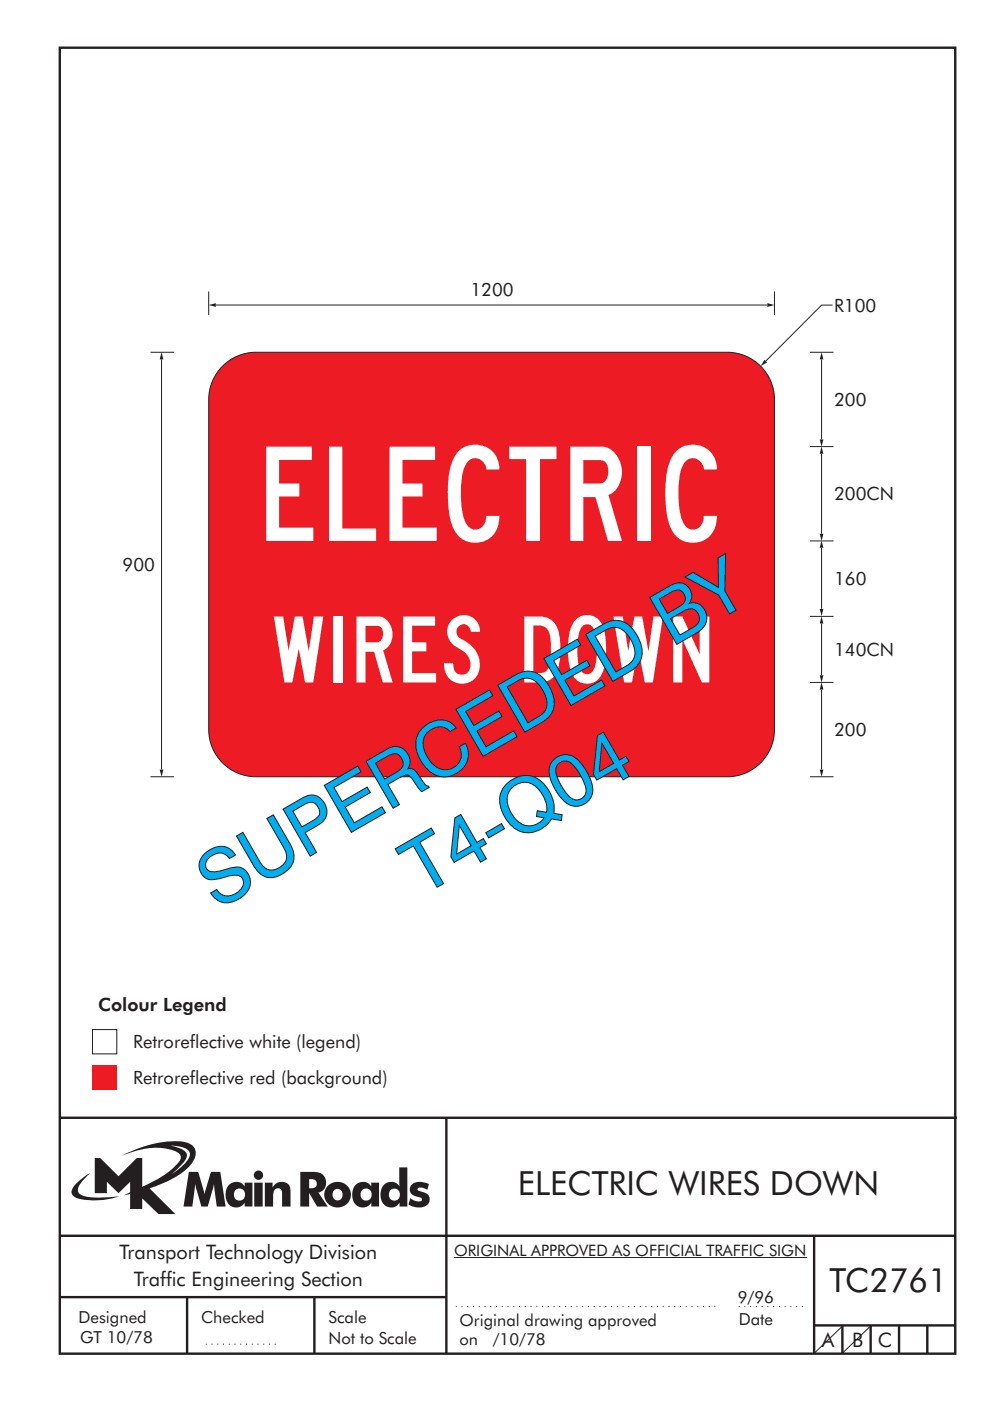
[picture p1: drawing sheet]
<svg xmlns="http://www.w3.org/2000/svg" width="210mm" height="297mm" viewBox="0 0 210 297" stroke-linecap="round" stroke-linejoin="round" font-family="sans-serif">
<g fill="none" stroke="#231f20" stroke-width=".51">
<path d="M12.7 10.1h189.9v276.9h-189.9zM12.7 237h190.3M94.7 236.9v50.1M12.7 262h190M12.7 275h82M39.7 275v12M66.7 275v12M172.7 262v25M172.7 281h30M178.7 281v6M184.7 281v6M190.7 281v6"/>
<path d="M196.7 281v6"/>
</g>
<path d="M96.7 277h55M156.7 277h14M43.6 285h15.1" fill="none" stroke="#231f20" stroke-width=".21" stroke-dasharray=".2 1" stroke-linecap="butt"/>
<path d="M19.6 218.3h5.2v5.1h-5.2z" fill-rule="evenodd" fill="#fff" stroke="#231f20" stroke-width=".21"/>
<path d="M19.6 225.9h5.2v5.1h-5.2z" fill="#ed1c24"/>
<path d="M36.1 242.9a5.8 5.8 0 0 1 3.9 1 1.58 1.58 0 0 1-.2 2.1l-1.1 1.2-2.3 1.8 .9-.9a6.5 6.5 0 0 0 2.3-3.2 2.43 2.43 0 0 0-2.2-1.7zM20.1 245.5v7.5h2.6v-2.4l2.4 2.4 2.5-2.4v2.2l-1.4 .6 1.4-.3v3.2h2.6v-2.2l3.4 3.3h3.6l-5.5-5.4a20.1 20.1 0 0 0 8.7-5 3.1 3.1 0 0 0 .7-3.8 3.8 3.8 0 0 0-3-1.2 25.1 25.1 0 0 0-12.4 3.1 16.1 16.1 0 0 1 11.1-1.2 1.56 1.56 0 0 1 1.4 2 17.9 17.9 0 0 1-8 5.7v-6.1h-1.2l-3.9 3.9-3.9-3.9zM16.2 250.9a1.82 1.82 0 0 0-.7 2.7 9.9 9.9 0 0 0 5.8 .9l2-.3 2-.6a22.2 22.2 0 0 1-7.7-.1 1.33 1.33 0 0 1-.8-2.2l1-1.2 1.3-1.4-1.4 .9zM65.6 250a1.13 1.13 0 0 1 1.2 .2 1.13 1.13 0 0 1 .3 1.2 1.26 1.26 0 0 1-1.5 .5zM63.7 248.5v7.3h1.9v-2.9l1.7 2.9h2.2l-2-2.9a2.25 2.25 0 0 0 1.6-2.7 2.25 2.25 0 0 0-2.6-1.7zM68.9 253.3a2.79 2.79 0 0 0 5.5 0 2.79 2.79 0 0 0-5.5 0zM70.9 252.3a1.15 1.15 0 0 1 1.8 1 1.15 1.15 0 0 1-1.8 1 1.46 1.46 0 0 1 0-2zM75.5 251.1a3.2 3.2 0 0 0 .4 4.7 2.13 2.13 0 0 0 2.9-.8v.8h1.6v-5.1h-1.7v.9a2.07 2.07 0 0 0-3.2-.5zM76.9 252.2a1.23 1.23 0 0 1 1.7 .3 1.23 1.23 0 0 1-.2 1.7 1.23 1.23 0 0 1-1.7-.1 1.55 1.55 0 0 1 .2-1.9zM84.7 247.5v4.1a2.16 2.16 0 0 0-2.3-1 2.16 2.16 0 0 0-1.6 2 2.52 2.52 0 0 0 2.6 3.4 2.11 2.11 0 0 0 1.4-1v.8h1.6v-8.3zM82.9 252.2a1.24 1.24 0 0 1 1.9 1.1 1.24 1.24 0 0 1-1.9 1 1.48 1.48 0 0 1 0-2.1zM87.4 251a1.52 1.52 0 0 0-.4 1.7 1.52 1.52 0 0 0 1.4 1 .82 .82 0 0 1 1.1 .8 2.07 2.07 0 0 1-2.5-.5l-.4 1.4a3.8 3.8 0 0 0 4 .1 1.56 1.56 0 0 0 .5-1.7 1.56 1.56 0 0 0-1.4-1.1 1.24 1.24 0 0 1-1.2-.5 1.21 1.21 0 0 1 1.7-.1l.4 .2 .4-1.3a3.7 3.7 0 0 0-3.6 0zM40.1 248.5l-1.2 7.3h1.9l.6-4.8 1.3 4.8h1.4l1.3-4.8 .6 4.8h1.9l-1.2-7.3h-2l-1.3 4.8-1.4-4.8zM48.7 251.1a3.2 3.2 0 0 0 .4 4.7 2.13 2.13 0 0 0 2.8-.8v.8h1.6v-5.1h-1.6v.9a2.07 2.07 0 0 0-3.2-.5zM50.1 252.2a1.23 1.23 0 0 1 1.6 .3 1.23 1.23 0 0 1-.2 1.7 1.23 1.23 0 0 1-1.7-.1 1.55 1.55 0 0 1 .3-1.9zM53.9 250.7v5.1h1.8v-5.1zM53.8 249.2a1 1 0 0 0 2 0 1 1 0 0 0-2 0zM56.2 250.7v5.1h1.7a5.4 5.4 0 0 1 .4-3.6 .91 .91 0 0 1 1.1-.2 .91 .91 0 0 1 .4 1.1v2.7h1.8v-2.9a2 2 0 0 0-1.4-2.3 2 2 0 0 0-2.4 1.2v-1.1z" fill-rule="evenodd" fill="#231f20"/>
<path d="M45.8 64.7h116.9M96.3 266.7h74.7M178.6 281.2l-5.8 5.6M184.6 281.2l-5.8 5.6" fill="none" stroke="#231f20" stroke-width=".21"/>
<g fill="#231f20">
<path d="M44.3 64.7l1.5-.4v.8z"/>
<path d="M162.8 64.3l1.5 .4-1.5 .4z"/>
</g>
<path d="M176.6 64.7h-2.3l-11.9 11.8" fill="none" stroke="#231f20" stroke-width=".21"/>
<path d="M162.1 76.3l.6 .5-1.3 .8z" fill="#231f20"/>
<path d="M174.3 146.2v16.9" fill="none" stroke="#231f20" stroke-width=".21"/>
<g fill="#231f20">
<path d="M174.3 144.7l.3 1.5h-.7z"/>
<path d="M173.9 163.2h.7l-.3 1.5z"/>
</g>
<path d="M174.3 132.2v10.9" fill="none" stroke="#231f20" stroke-width=".21"/>
<g fill="#231f20">
<path d="M174.3 130.7l.3 1.5h-.7z"/>
<path d="M173.9 143.2h.7l-.3 1.5z"/>
</g>
<path d="M174.3 96.2v16.9" fill="none" stroke="#231f20" stroke-width=".21"/>
<g fill="#231f20">
<path d="M174.3 94.7l.3 1.5h-.7z"/>
<path d="M173.9 113.2h.7l-.3 1.5z"/>
</g>
<path d="M174.3 76.2v16.9" fill="none" stroke="#231f20" stroke-width=".21"/>
<g fill="#231f20">
<path d="M174.3 74.7l.3 1.5h-.7z"/>
<path d="M173.9 93.2h.7l-.3 1.5z"/>
</g>
<path d="M174.3 116.2v12.9" fill="none" stroke="#231f20" stroke-width=".21"/>
<g fill="#231f20">
<path d="M174.3 114.6l.3 1.5h-.7z"/>
<path d="M173.9 129.1h.7l-.3 1.5z"/>
</g>
<path d="M171.8 74.7h5M171.8 94.7h5M171.8 114.7h5M171.8 130.7h5M171.8 144.7h5M171.8 164.7h5" fill="none" stroke="#231f20" stroke-width=".21"/>
<path d="M46.8 78.1a10 10 0 0 1 7.5-3.4h100a10 10 0 0 1 10 10v70a10 10 0 0 1-10 10h-100a10 10 0 0 1-10-10v-70a10 10 0 0 1 2.5-6.6z" fill-rule="evenodd" fill="#ed1c24" stroke="#231f20" stroke-width=".21"/>
<path d="M31.9 74.7h5M34.3 76.2v86.9M44.3 61.8v5M164.3 61.8v5M31.9 164.7h5" fill="none" stroke="#231f20" stroke-width=".21"/>
<g fill="#231f20">
<path d="M34.3 74.7l.4 1.5h-.8z"/>
<path d="M33.9 163.2h.8l-.4 1.5z"/>
</g>
<text font-size="20" fill="#fff" x="56.5" y="114.7">ELECTRIC</text>
<g font-size="16" fill="#00aeef">
<text x="89.5" y="190" transform="rotate(-30 89.5 190)">T4-Q04</text>
<text x="46" y="193" transform="rotate(-30 46 193)">SUPERCEDED BY</text>
</g>
<text font-size="14" fill="#fff" x="58.1" y="144.7">WIRES DOWN</text>
<g font-size="7.1" fill="#231f20">
<text x="109.8" y="253.3">ELECTRIC WIRES DOWN</text>
<text x="176" y="274">TC2761</text>
</g>
<g font-size="4.2" fill="#231f20">
<text x="25.3" y="267">Transport Technology Division</text>
<text x="28.4" y="272.6">Traffic Engineering Section</text>
<text x="174.3" y="285.6">A</text>
<text x="180.7" y="285.6">B</text>
<text x="186.2" y="285.6">C</text>
</g>
<g font-size="3.9" fill="#231f20">
<text x="99.8" y="62.8">1200</text>
<text x="176.9" y="66.1">R100</text>
<text x="176.9" y="86.1">200</text>
<text x="176.9" y="106.1">200CN</text>
<text x="26" y="121">900</text>
<text x="176.9" y="124">160</text>
<text x="176.9" y="139.1">140CN</text>
<text x="176.9" y="156.1">200</text>
<text x="20.8" y="214.4">Colour Legend</text>
<text x="28.3" y="222.3">Retroreflective white (legend)</text>
<text x="28.3" y="229.9">Retroreflective red (background)</text>
</g>
<g font-size="3.5" fill="#231f20">
<text x="16.7" y="280.5">Designed</text>
<text x="42.7" y="280.5">Checked</text>
<text x="69.7" y="280.5">Scale</text>
<text x="97.5" y="281.2">Original drawing approved</text>
<text x="156.5" y="276.3">9/96</text>
<text x="156.7" y="281">Date</text>
<text x="17" y="284.8">GT 10/78</text>
<text x="69.7" y="285">Not to Scale</text>
<text x="97.5" y="285.1">on</text>
<text x="104.5" y="285.1">/10/78</text>
</g>
<text font-size="3.4" fill="#231f20" x="96.3" y="266.3">ORIGINAL APPROVED AS OFFICIAL TRAFFIC SIGN</text>
</svg>
